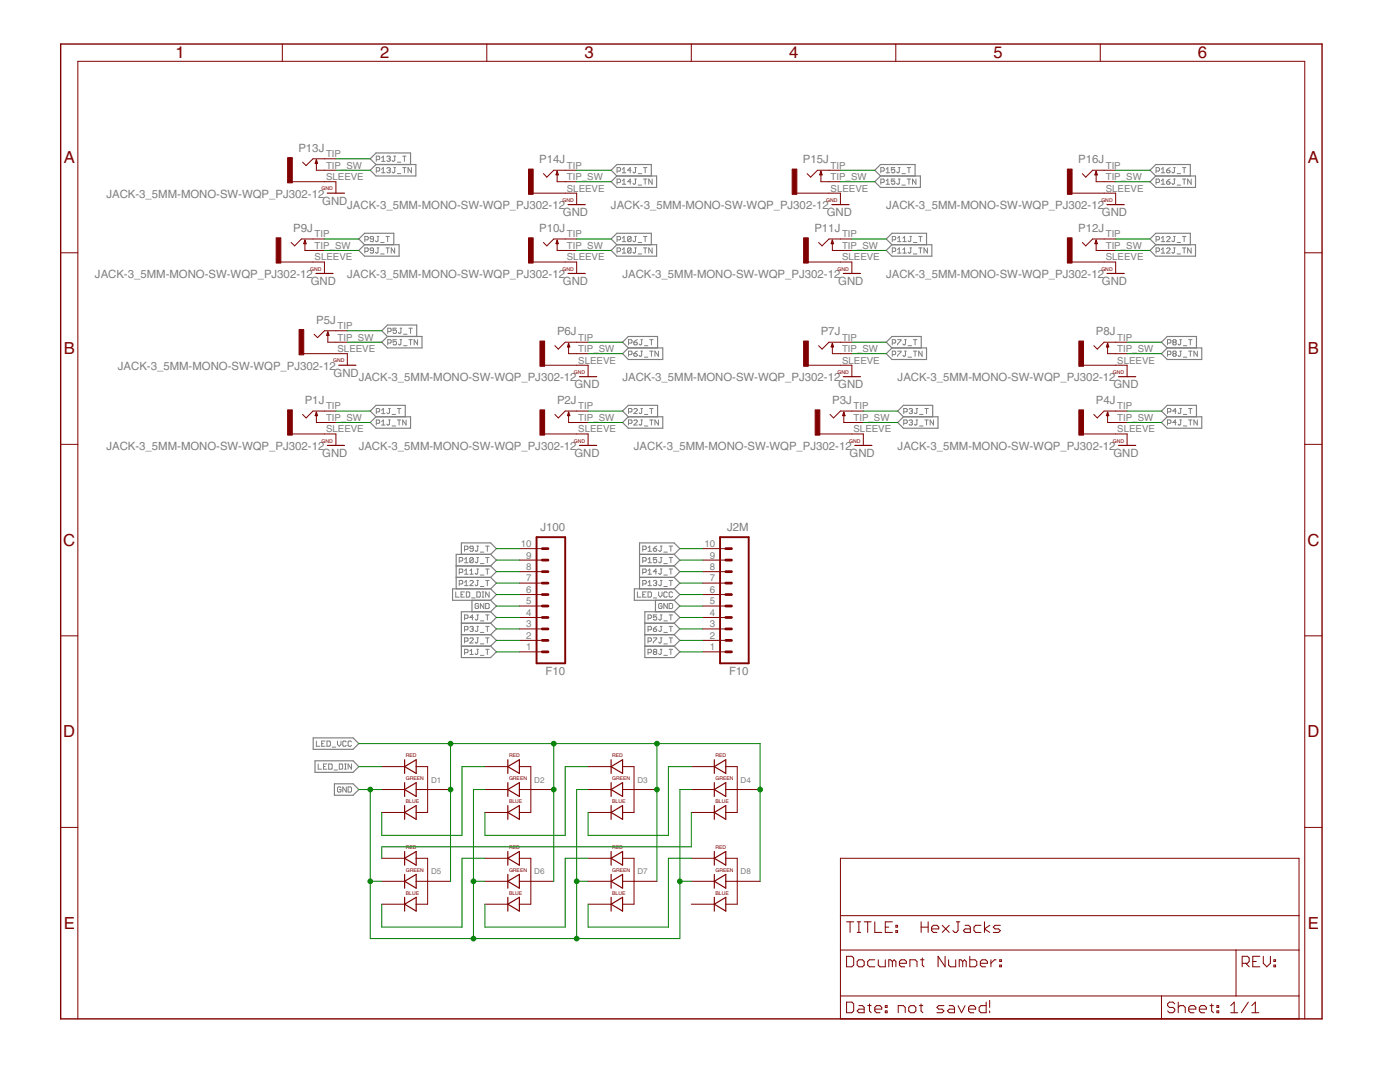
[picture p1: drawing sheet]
<?xml version="1.0" encoding="utf-8"?>
<!DOCTYPE eagle SYSTEM "eagle.dtd">
<!--
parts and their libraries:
PatternAgents-Beautify: License : http://creativecommons.org/licenses/by-sa/3.0
(Creative Commons 3.0)
-->
<eagle version="6.6.0">
<drawing>
<settings>
<setting alwaysvectorfont="no"/>
<setting verticaltext="up"/>
</settings>
<grid distance="0.1" unitdist="inch" unit="inch" style="lines" multiple="1" display="no" altdistance="0.01" altunitdist="inch" altunit="inch"/>
<schematic xreflabel="%F%N/%S.%C%R" xrefpart="/%S.%C%R">
<libraries>
<library name="PatternAgents-Beautify">
<symbols>
<symbol name="FRAME_ASIZE_LANDSCAPE">
<frame x1="0" y1="0" x2="279.4" y2="215.9" columns="6" rows="5" layer="94" border-bottom="no"/>
</symbol>
<symbol name="TITLE_SECTION">
<wire x1="0" y1="0" x2="71.12" y2="0" width="0.1016" layer="94"/>
<wire x1="101.6" y1="15.24" x2="87.63" y2="15.24" width="0.1016" layer="94"/>
<wire x1="0" y1="0" x2="0" y2="5.08" width="0.1016" layer="94"/>
<wire x1="0" y1="5.08" x2="71.12" y2="5.08" width="0.1016" layer="94"/>
<wire x1="0" y1="5.08" x2="0" y2="15.24" width="0.1016" layer="94"/>
<wire x1="101.6" y1="15.24" x2="101.6" y2="5.08" width="0.1016" layer="94"/>
<wire x1="71.12" y1="5.08" x2="71.12" y2="0" width="0.1016" layer="94"/>
<wire x1="71.12" y1="5.08" x2="87.63" y2="5.08" width="0.1016" layer="94"/>
<wire x1="71.12" y1="0" x2="101.6" y2="0" width="0.1016" layer="94"/>
<wire x1="87.63" y1="15.24" x2="87.63" y2="5.08" width="0.1016" layer="94"/>
<wire x1="87.63" y1="15.24" x2="0" y2="15.24" width="0.1016" layer="94"/>
<wire x1="87.63" y1="5.08" x2="101.6" y2="5.08" width="0.1016" layer="94"/>
<wire x1="101.6" y1="5.08" x2="101.6" y2="0" width="0.1016" layer="94"/>
<wire x1="0" y1="15.24" x2="0" y2="22.86" width="0.1016" layer="94"/>
<wire x1="101.6" y1="35.56" x2="0" y2="35.56" width="0.1016" layer="94"/>
<wire x1="101.6" y1="35.56" x2="101.6" y2="22.86" width="0.1016" layer="94"/>
<wire x1="0" y1="22.86" x2="101.6" y2="22.86" width="0.1016" layer="94"/>
<wire x1="0" y1="22.86" x2="0" y2="35.56" width="0.1016" layer="94"/>
<wire x1="101.6" y1="22.86" x2="101.6" y2="15.24" width="0.1016" layer="94"/>
<text x="1.27" y="1.27" size="2.54" layer="94" font="vector">Date:</text>
<text x="12.7" y="1.27" size="2.54" layer="94" font="vector">&gt;LAST_DATE_TIME</text>
<text x="72.39" y="1.27" size="2.54" layer="94" font="vector">Sheet:</text>
<text x="86.36" y="1.27" size="2.54" layer="94" font="vector">&gt;SHEET</text>
<text x="88.9" y="11.43" size="2.54" layer="94" font="vector">REV:</text>
<text x="1.27" y="19.05" size="2.54" layer="94" font="vector">TITLE:</text>
<text x="1.27" y="11.43" size="2.54" layer="94" font="vector">Document Number:</text>
<text x="17.78" y="19.05" size="2.54" layer="94" font="vector">&gt;DRAWING_NAME</text>
</symbol>
<symbol name="GND">
<wire x1="-1.905" y1="-2.54" x2="1.905" y2="-2.54" width="0.254" layer="94"/>
<text x="-2.54" y="-5.08" size="1.778" layer="96">&gt;VALUE</text>
<pin name="GND" x="0" y="0" visible="off" length="short" direction="sup" rot="R270"/>
<text x="0.635" y="-1.905" size="0.8128" layer="94">GND</text>
</symbol>
</symbols>
<devicesets>
<deviceset name="FRAME_ASIZE_LANDSCAPE" prefix="FRAME" uservalue="yes">
<gates>
<gate name="G$1" symbol="FRAME_ASIZE_LANDSCAPE" x="0" y="0" addlevel="always"/>
<gate name="G$2" symbol="TITLE_SECTION" x="172.72" y="0"/>
</gates>
<devices>
<device name="">
<technologies>
<technology name=""/>
</technologies>
</device>
</devices>
</deviceset>
<deviceset name="GND">
<gates>
<gate name="G$1" symbol="GND" x="0" y="0"/>
</gates>
<devices>
<device name="">
<technologies>
<technology name=""/>
</technologies>
</device>
</devices>
</deviceset>
</devicesets>
</library>
<library name="oXo_Connectors">
<symbols>
<symbol name="M10">
<wire x1="6.35" y1="-20.32" x2="0" y2="-20.32" width="0.4064" layer="94"/>
<wire x1="3.81" y1="-12.7" x2="5.08" y2="-12.7" width="0.6096" layer="94"/>
<wire x1="3.81" y1="-15.24" x2="5.08" y2="-15.24" width="0.6096" layer="94"/>
<wire x1="3.81" y1="-17.78" x2="5.08" y2="-17.78" width="0.6096" layer="94"/>
<wire x1="0" y1="7.62" x2="0" y2="-20.32" width="0.4064" layer="94"/>
<wire x1="6.35" y1="-20.32" x2="6.35" y2="7.62" width="0.4064" layer="94"/>
<wire x1="0" y1="7.62" x2="6.35" y2="7.62" width="0.4064" layer="94"/>
<wire x1="3.81" y1="-7.62" x2="5.08" y2="-7.62" width="0.6096" layer="94"/>
<wire x1="3.81" y1="-10.16" x2="5.08" y2="-10.16" width="0.6096" layer="94"/>
<wire x1="3.81" y1="-5.08" x2="5.08" y2="-5.08" width="0.6096" layer="94"/>
<wire x1="3.81" y1="-2.54" x2="5.08" y2="-2.54" width="0.6096" layer="94"/>
<wire x1="3.81" y1="0" x2="5.08" y2="0" width="0.6096" layer="94"/>
<wire x1="3.81" y1="2.54" x2="5.08" y2="2.54" width="0.6096" layer="94"/>
<wire x1="3.81" y1="5.08" x2="5.08" y2="5.08" width="0.6096" layer="94"/>
<text x="0" y="-22.86" size="1.778" layer="96">&gt;VALUE</text>
<text x="0" y="8.89" size="1.778" layer="95">&gt;NAME</text>
<pin name="1" x="10.16" y="-17.78" visible="pad" length="middle" direction="pas" swaplevel="1" rot="R180"/>
<pin name="2" x="10.16" y="-15.24" visible="pad" length="middle" direction="pas" swaplevel="1" rot="R180"/>
<pin name="3" x="10.16" y="-12.7" visible="pad" length="middle" direction="pas" swaplevel="1" rot="R180"/>
<pin name="4" x="10.16" y="-10.16" visible="pad" length="middle" direction="pas" swaplevel="1" rot="R180"/>
<pin name="5" x="10.16" y="-7.62" visible="pad" length="middle" direction="pas" swaplevel="1" rot="R180"/>
<pin name="6" x="10.16" y="-5.08" visible="pad" length="middle" direction="pas" swaplevel="1" rot="R180"/>
<pin name="7" x="10.16" y="-2.54" visible="pad" length="middle" direction="pas" swaplevel="1" rot="R180"/>
<pin name="8" x="10.16" y="0" visible="pad" length="middle" direction="pas" swaplevel="1" rot="R180"/>
<pin name="9" x="10.16" y="2.54" visible="pad" length="middle" direction="pas" swaplevel="1" rot="R180"/>
<pin name="10" x="10.16" y="5.08" visible="pad" length="middle" direction="pas" swaplevel="1" rot="R180"/>
</symbol>
<symbol name="TS-JACK-SW">
<wire x1="-2.54" y1="-2.54" x2="4.572" y2="-2.54" width="0.1524" layer="94"/>
<wire x1="-2.54" y1="0" x2="-0.762" y2="0" width="0.1524" layer="94"/>
<wire x1="-0.762" y1="0" x2="-0.762" y2="2.286" width="0.1524" layer="94"/>
<wire x1="-0.508" y1="1.524" x2="-0.762" y2="2.286" width="0.254" layer="94"/>
<wire x1="-0.762" y1="2.286" x2="-1.016" y2="1.524" width="0.254" layer="94"/>
<wire x1="-1.016" y1="1.524" x2="-0.508" y2="1.524" width="0.254" layer="94"/>
<wire x1="-2.54" y1="2.54" x2="0" y2="2.54" width="0.1524" layer="94"/>
<wire x1="0" y1="2.54" x2="1.524" y2="1.016" width="0.1524" layer="94"/>
<wire x1="1.524" y1="1.016" x2="2.286" y2="1.778" width="0.1524" layer="94"/>
<text x="-2.54" y="4.064" size="1.778" layer="95">&gt;NAME</text>
<text x="-2.54" y="-6.096" size="1.778" layer="96">&gt;VALUE</text>
<rectangle x1="2.286" y1="-0.508" x2="7.874" y2="0.508" layer="94" rot="R90"/>
<pin name="SLEEVE" x="-5.08" y="-2.54" visible="pad" length="short" direction="pas"/>
<pin name="TIP" x="-5.08" y="2.54" visible="pad" length="short" direction="pas"/>
<pin name="TIP_SW" x="-5.08" y="0" visible="pad" length="short" direction="pas"/>
</symbol>
</symbols>
<devicesets>
<deviceset name="M10" prefix="JP" uservalue="yes">
<gates>
<gate name="G$1" symbol="M10" x="0" y="7.62"/>
</gates>
<devices>
<device name="SILK_FEMALE_PTH" package="1X10_OCTO">
<connects>
<connect gate="G$1" pin="1" pad="1"/>
<connect gate="G$1" pin="10" pad="10"/>
<connect gate="G$1" pin="2" pad="2"/>
<connect gate="G$1" pin="3" pad="3"/>
<connect gate="G$1" pin="4" pad="4"/>
<connect gate="G$1" pin="5" pad="5"/>
<connect gate="G$1" pin="6" pad="6"/>
<connect gate="G$1" pin="7" pad="7"/>
<connect gate="G$1" pin="8" pad="8"/>
<connect gate="G$1" pin="9" pad="9"/>
</connects>
<technologies>
<technology name="">
<attribute name="PROD_ID" value="CONN-11563"/>
</technology>
</technologies>
</device>
<device name="2MM" package="1X10-2MM">
<connects>
<connect gate="G$1" pin="1" pad="1"/>
<connect gate="G$1" pin="10" pad="10"/>
<connect gate="G$1" pin="2" pad="2"/>
<connect gate="G$1" pin="3" pad="3"/>
<connect gate="G$1" pin="4" pad="4"/>
<connect gate="G$1" pin="5" pad="5"/>
<connect gate="G$1" pin="6" pad="6"/>
<connect gate="G$1" pin="7" pad="7"/>
<connect gate="G$1" pin="8" pad="8"/>
<connect gate="G$1" pin="9" pad="9"/>
</connects>
<technologies>
<technology name=""/>
</technologies>
</device>
<device name="2MMSMD" package="1X10-2MM-SMD">
<connects>
<connect gate="G$1" pin="1" pad="1"/>
<connect gate="G$1" pin="10" pad="10"/>
<connect gate="G$1" pin="2" pad="2"/>
<connect gate="G$1" pin="3" pad="3"/>
<connect gate="G$1" pin="4" pad="4"/>
<connect gate="G$1" pin="5" pad="5"/>
<connect gate="G$1" pin="6" pad="6"/>
<connect gate="G$1" pin="7" pad="7"/>
<connect gate="G$1" pin="8" pad="8"/>
<connect gate="G$1" pin="9" pad="9"/>
</connects>
<technologies>
<technology name=""/>
</technologies>
</device>
<device name="LOCK" package="1X10_LOCK">
<connects>
<connect gate="G$1" pin="1" pad="1"/>
<connect gate="G$1" pin="10" pad="10"/>
<connect gate="G$1" pin="2" pad="2"/>
<connect gate="G$1" pin="3" pad="3"/>
<connect gate="G$1" pin="4" pad="4"/>
<connect gate="G$1" pin="5" pad="5"/>
<connect gate="G$1" pin="6" pad="6"/>
<connect gate="G$1" pin="7" pad="7"/>
<connect gate="G$1" pin="8" pad="8"/>
<connect gate="G$1" pin="9" pad="9"/>
</connects>
<technologies>
<technology name=""/>
</technologies>
</device>
<device name="LOCK_LONGPADS" package="1X10_LOCK_LONGPADS">
<connects>
<connect gate="G$1" pin="1" pad="1"/>
<connect gate="G$1" pin="10" pad="10"/>
<connect gate="G$1" pin="2" pad="2"/>
<connect gate="G$1" pin="3" pad="3"/>
<connect gate="G$1" pin="4" pad="4"/>
<connect gate="G$1" pin="5" pad="5"/>
<connect gate="G$1" pin="6" pad="6"/>
<connect gate="G$1" pin="7" pad="7"/>
<connect gate="G$1" pin="8" pad="8"/>
<connect gate="G$1" pin="9" pad="9"/>
</connects>
<technologies>
<technology name=""/>
</technologies>
</device>
<device name="SMD_COMBO-FEMALE" package="1X10_SMD_COMBINED">
<connects>
<connect gate="G$1" pin="1" pad="1A 1B"/>
<connect gate="G$1" pin="10" pad="10A 10B"/>
<connect gate="G$1" pin="2" pad="2A 2B"/>
<connect gate="G$1" pin="3" pad="3A 3B"/>
<connect gate="G$1" pin="4" pad="4A 4B"/>
<connect gate="G$1" pin="5" pad="5A 5B"/>
<connect gate="G$1" pin="6" pad="6A 6B"/>
<connect gate="G$1" pin="7" pad="7A 7B"/>
<connect gate="G$1" pin="8" pad="8A 8B"/>
<connect gate="G$1" pin="9" pad="9A 9B"/>
</connects>
<technologies>
<technology name="">
<attribute name="PROD_ID" value="CONN-11219"/>
</technology>
</technologies>
</device>
<device name="SMD_MALE" package="1X10_SMD_MALE">
<connects>
<connect gate="G$1" pin="1" pad="1"/>
<connect gate="G$1" pin="10" pad="10"/>
<connect gate="G$1" pin="2" pad="2"/>
<connect gate="G$1" pin="3" pad="3"/>
<connect gate="G$1" pin="4" pad="4"/>
<connect gate="G$1" pin="5" pad="5"/>
<connect gate="G$1" pin="6" pad="6"/>
<connect gate="G$1" pin="7" pad="7"/>
<connect gate="G$1" pin="8" pad="8"/>
<connect gate="G$1" pin="9" pad="9"/>
</connects>
<technologies>
<technology name="">
<attribute name="PROD_ID" value="CONN-11291"/>
</technology>
</technologies>
</device>
<device name="NO_SILK_PTH_FEMALE" package="1X10_NO_SILK">
<connects>
<connect gate="G$1" pin="1" pad="1"/>
<connect gate="G$1" pin="10" pad="10"/>
<connect gate="G$1" pin="2" pad="2"/>
<connect gate="G$1" pin="3" pad="3"/>
<connect gate="G$1" pin="4" pad="4"/>
<connect gate="G$1" pin="5" pad="5"/>
<connect gate="G$1" pin="6" pad="6"/>
<connect gate="G$1" pin="7" pad="7"/>
<connect gate="G$1" pin="8" pad="8"/>
<connect gate="G$1" pin="9" pad="9"/>
</connects>
<technologies>
<technology name="">
<attribute name="PROD_ID" value="CONN-11563"/>
</technology>
</technologies>
</device>
</devices>
</deviceset>
<deviceset name="JACK-3_5MM-MONO-SW" prefix="PJ">
<gates>
<gate name="PJ" symbol="TS-JACK-SW" x="0" y="0"/>
</gates>
<devices>
<device name="-MJ_3502" package="MJ-3502">
<connects>
<connect gate="PJ" pin="SLEEVE" pad="SLEEVE"/>
<connect gate="PJ" pin="TIP" pad="TIP"/>
<connect gate="PJ" pin="TIP_SW" pad="TIP_SW"/>
</connects>
<technologies>
<technology name=""/>
</technologies>
</device>
<device name="-WQP_PJ302-12" package="WQP_PJ301M-12">
<connects>
<connect gate="PJ" pin="SLEEVE" pad="SLEEVE"/>
<connect gate="PJ" pin="TIP" pad="TIP"/>
<connect gate="PJ" pin="TIP_SW" pad="TIP_SW"/>
</connects>
<technologies>
<technology name=""/>
</technologies>
</device>
<device name="-ETHENVAR-PTH" package="ERTHENVAR_PTH">
<connects>
<connect gate="PJ" pin="SLEEVE" pad="SLEEVE SLEEVE2"/>
<connect gate="PJ" pin="TIP" pad="TIP"/>
<connect gate="PJ" pin="TIP_SW" pad="TIP_SW"/>
</connects>
<technologies>
<technology name=""/>
</technologies>
</device>
<device name="-ERTHENVAR-SLOT" package="ERTHENVAR_SLOT">
<connects>
<connect gate="PJ" pin="SLEEVE" pad="SLEEVE SLEEVE2"/>
<connect gate="PJ" pin="TIP" pad="TIP"/>
<connect gate="PJ" pin="TIP_SW" pad="TIP_SW"/>
</connects>
<technologies>
<technology name=""/>
</technologies>
</device>
<device name="-COMBO" package="WQP_PJ301M-COMBO">
<connects>
<connect gate="PJ" pin="SLEEVE" pad="1 SLEEVE"/>
<connect gate="PJ" pin="TIP" pad="2 TIP"/>
<connect gate="PJ" pin="TIP_SW" pad="3 TIP_SW"/>
</connects>
<technologies>
<technology name=""/>
</technologies>
</device>
<device name="-ALT" package="WQP_PJ301M_ALT">
<connects>
<connect gate="PJ" pin="SLEEVE" pad="SLEEVE"/>
<connect gate="PJ" pin="TIP" pad="TIP"/>
<connect gate="PJ" pin="TIP_SW" pad="TIP_SW"/>
</connects>
<technologies>
<technology name=""/>
</technologies>
</device>
</devices>
</deviceset>
</devicesets>
</library>
<library name="halcyonmod_Optoelectronics">
<symbols>
<symbol name="LED-RGB-CA">
<pin name="RED_CATHODE" x="-5.08" y="5.08" visible="off" length="middle"/>
<pin name="GREEN_CATHODE" x="-5.08" y="0" visible="off" length="middle"/>
<pin name="BLUE_CATHODE" x="-5.08" y="-5.08" visible="off" length="middle"/>
<pin name="ANODE" x="10.16" y="0" visible="off" length="middle" rot="R180"/>
<wire x1="2.54" y1="3.556" x2="2.54" y2="5.08" width="0.254" layer="94"/>
<wire x1="2.54" y1="5.08" x2="2.54" y2="6.604" width="0.254" layer="94"/>
<wire x1="2.54" y1="6.604" x2="0" y2="5.08" width="0.254" layer="94"/>
<wire x1="0" y1="5.08" x2="2.54" y2="3.556" width="0.254" layer="94"/>
<wire x1="0" y1="3.556" x2="0" y2="6.604" width="0.254" layer="94"/>
<wire x1="2.54" y1="-1.524" x2="2.54" y2="0" width="0.254" layer="94"/>
<wire x1="2.54" y1="0" x2="2.54" y2="1.524" width="0.254" layer="94"/>
<wire x1="2.54" y1="1.524" x2="0" y2="0" width="0.254" layer="94"/>
<wire x1="0" y1="0" x2="2.54" y2="-1.524" width="0.254" layer="94"/>
<wire x1="0" y1="-1.524" x2="0" y2="1.524" width="0.254" layer="94"/>
<wire x1="2.54" y1="-6.604" x2="2.54" y2="-5.08" width="0.254" layer="94"/>
<wire x1="2.54" y1="-5.08" x2="2.54" y2="-3.556" width="0.254" layer="94"/>
<wire x1="2.54" y1="-3.556" x2="0" y2="-5.08" width="0.254" layer="94"/>
<wire x1="0" y1="-5.08" x2="2.54" y2="-6.604" width="0.254" layer="94"/>
<wire x1="0" y1="-6.604" x2="0" y2="-3.556" width="0.254" layer="94"/>
<wire x1="2.54" y1="-5.08" x2="5.08" y2="-5.08" width="0.1524" layer="94"/>
<wire x1="5.08" y1="-5.08" x2="5.08" y2="0" width="0.1524" layer="94"/>
<wire x1="5.08" y1="0" x2="5.08" y2="5.08" width="0.1524" layer="94"/>
<wire x1="5.08" y1="5.08" x2="2.54" y2="5.08" width="0.1524" layer="94"/>
<wire x1="5.08" y1="0" x2="2.54" y2="0" width="0.1524" layer="94"/>
<text x="0.254" y="7.112" size="0.8128" layer="94">RED</text>
<text x="0.254" y="2.032" size="0.8128" layer="94">GREEN</text>
<text x="0.254" y="-3.048" size="0.8128" layer="94">BLUE</text>
<text x="5.842" y="1.524" size="1.27" layer="95">&gt;NAME</text>
</symbol>
</symbols>
<devicesets>
<deviceset name="LED-RGB-CA-THRU" prefix="D">
<gates>
<gate name="G$1" symbol="LED-RGB-CA" x="0" y="0"/>
</gates>
<devices>
<device name="DIFFUSE" package="LED-RGB-THRU">
<connects>
<connect gate="G$1" pin="ANODE" pad="2"/>
<connect gate="G$1" pin="BLUE_CATHODE" pad="4"/>
<connect gate="G$1" pin="GREEN_CATHODE" pad="3"/>
<connect gate="G$1" pin="RED_CATHODE" pad="1"/>
</connects>
<technologies>
<technology name="">
<attribute name="PROD_ID" value="DIO-10632"/>
</technology>
</technologies>
</device>
<device name="CLEAR" package="LED-RGB-THRU">
<connects>
<connect gate="G$1" pin="ANODE" pad="2"/>
<connect gate="G$1" pin="BLUE_CATHODE" pad="4"/>
<connect gate="G$1" pin="GREEN_CATHODE" pad="3"/>
<connect gate="G$1" pin="RED_CATHODE" pad="1"/>
</connects>
<technologies>
<technology name="">
<attribute name="PROD_ID" value="DIO-10631"/>
</technology>
</technologies>
</device>
</devices>
</deviceset>
</devicesets>
</library>
</libraries>
<attributes>
</attributes>
<variantdefs>
</variantdefs>
<classes>
<class number="0" name="default" width="0" drill="0">
</class>
</classes>
<parts>
<part name="FRAME1" library="PatternAgents-Beautify" deviceset="FRAME_ASIZE_LANDSCAPE" device=""/>
<part name="J100" library="oXo_Connectors" deviceset="M10" device="SILK_FEMALE_PTH" value="F10"/>
<part name="J2M" library="oXo_Connectors" deviceset="M10" device="SILK_FEMALE_PTH" value="F10"/>
<part name="P1J" library="oXo_Connectors" deviceset="JACK-3_5MM-MONO-SW" device="-WQP_PJ302-12" value="JACK-3_5MM-MONO-SW-WQP_PJ302-12"/>
<part name="U$2" library="PatternAgents-Beautify" deviceset="GND" device=""/>
<part name="P2J" library="oXo_Connectors" deviceset="JACK-3_5MM-MONO-SW" device="-WQP_PJ302-12" value="JACK-3_5MM-MONO-SW-WQP_PJ302-12"/>
<part name="U$1" library="PatternAgents-Beautify" deviceset="GND" device=""/>
<part name="P3J" library="oXo_Connectors" deviceset="JACK-3_5MM-MONO-SW" device="-WQP_PJ302-12" value="JACK-3_5MM-MONO-SW-WQP_PJ302-12"/>
<part name="U$3" library="PatternAgents-Beautify" deviceset="GND" device=""/>
<part name="P4J" library="oXo_Connectors" deviceset="JACK-3_5MM-MONO-SW" device="-WQP_PJ302-12" value="JACK-3_5MM-MONO-SW-WQP_PJ302-12"/>
<part name="U$4" library="PatternAgents-Beautify" deviceset="GND" device=""/>
<part name="P5J" library="oXo_Connectors" deviceset="JACK-3_5MM-MONO-SW" device="-WQP_PJ302-12" value="JACK-3_5MM-MONO-SW-WQP_PJ302-12"/>
<part name="U$5" library="PatternAgents-Beautify" deviceset="GND" device=""/>
<part name="P6J" library="oXo_Connectors" deviceset="JACK-3_5MM-MONO-SW" device="-WQP_PJ302-12" value="JACK-3_5MM-MONO-SW-WQP_PJ302-12"/>
<part name="U$6" library="PatternAgents-Beautify" deviceset="GND" device=""/>
<part name="P7J" library="oXo_Connectors" deviceset="JACK-3_5MM-MONO-SW" device="-WQP_PJ302-12" value="JACK-3_5MM-MONO-SW-WQP_PJ302-12"/>
<part name="U$7" library="PatternAgents-Beautify" deviceset="GND" device=""/>
<part name="P8J" library="oXo_Connectors" deviceset="JACK-3_5MM-MONO-SW" device="-WQP_PJ302-12" value="JACK-3_5MM-MONO-SW-WQP_PJ302-12"/>
<part name="U$8" library="PatternAgents-Beautify" deviceset="GND" device=""/>
<part name="P9J" library="oXo_Connectors" deviceset="JACK-3_5MM-MONO-SW" device="-WQP_PJ302-12" value="JACK-3_5MM-MONO-SW-WQP_PJ302-12"/>
<part name="U$9" library="PatternAgents-Beautify" deviceset="GND" device=""/>
<part name="P10J" library="oXo_Connectors" deviceset="JACK-3_5MM-MONO-SW" device="-WQP_PJ302-12" value="JACK-3_5MM-MONO-SW-WQP_PJ302-12"/>
<part name="U$10" library="PatternAgents-Beautify" deviceset="GND" device=""/>
<part name="P11J" library="oXo_Connectors" deviceset="JACK-3_5MM-MONO-SW" device="-WQP_PJ302-12" value="JACK-3_5MM-MONO-SW-WQP_PJ302-12"/>
<part name="U$11" library="PatternAgents-Beautify" deviceset="GND" device=""/>
<part name="P12J" library="oXo_Connectors" deviceset="JACK-3_5MM-MONO-SW" device="-WQP_PJ302-12" value="JACK-3_5MM-MONO-SW-WQP_PJ302-12"/>
<part name="U$12" library="PatternAgents-Beautify" deviceset="GND" device=""/>
<part name="P13J" library="oXo_Connectors" deviceset="JACK-3_5MM-MONO-SW" device="-WQP_PJ302-12" value="JACK-3_5MM-MONO-SW-WQP_PJ302-12"/>
<part name="U$13" library="PatternAgents-Beautify" deviceset="GND" device=""/>
<part name="P14J" library="oXo_Connectors" deviceset="JACK-3_5MM-MONO-SW" device="-WQP_PJ302-12" value="JACK-3_5MM-MONO-SW-WQP_PJ302-12"/>
<part name="U$14" library="PatternAgents-Beautify" deviceset="GND" device=""/>
<part name="P15J" library="oXo_Connectors" deviceset="JACK-3_5MM-MONO-SW" device="-WQP_PJ302-12" value="JACK-3_5MM-MONO-SW-WQP_PJ302-12"/>
<part name="U$15" library="PatternAgents-Beautify" deviceset="GND" device=""/>
<part name="P16J" library="oXo_Connectors" deviceset="JACK-3_5MM-MONO-SW" device="-WQP_PJ302-12" value="JACK-3_5MM-MONO-SW-WQP_PJ302-12"/>
<part name="U$16" library="PatternAgents-Beautify" deviceset="GND" device=""/>
<part name="D4" library="halcyonmod_Optoelectronics" deviceset="LED-RGB-CA-THRU" device="CLEAR"/>
<part name="D1" library="halcyonmod_Optoelectronics" deviceset="LED-RGB-CA-THRU" device="CLEAR"/>
<part name="D2" library="halcyonmod_Optoelectronics" deviceset="LED-RGB-CA-THRU" device="CLEAR"/>
<part name="D3" library="halcyonmod_Optoelectronics" deviceset="LED-RGB-CA-THRU" device="CLEAR"/>
<part name="D5" library="halcyonmod_Optoelectronics" deviceset="LED-RGB-CA-THRU" device="CLEAR"/>
<part name="D6" library="halcyonmod_Optoelectronics" deviceset="LED-RGB-CA-THRU" device="CLEAR"/>
<part name="D7" library="halcyonmod_Optoelectronics" deviceset="LED-RGB-CA-THRU" device="CLEAR"/>
<part name="D8" library="halcyonmod_Optoelectronics" deviceset="LED-RGB-CA-THRU" device="CLEAR"/>
</parts>
<sheets>
<sheet>
<plain>
</plain>
<instances>
<instance part="FRAME1" gate="G$2" x="172.72" y="0"/>
<instance part="FRAME1" gate="G$1" x="0" y="0"/>
<instance part="J100" gate="G$1" x="111.76" y="99.06" rot="MR0"/>
<instance part="J2M" gate="G$1" x="152.4" y="99.06" rot="MR0"/>
<instance part="P1J" gate="PJ" x="55.88" y="132.08" rot="MR0"/>
<instance part="U$2" gate="G$1" x="60.96" y="129.54" rot="MR0"/>
<instance part="P2J" gate="PJ" x="111.76" y="132.08" rot="MR0"/>
<instance part="U$1" gate="G$1" x="116.84" y="129.54" rot="MR0"/>
<instance part="P3J" gate="PJ" x="172.72" y="132.08" rot="MR0"/>
<instance part="U$3" gate="G$1" x="177.8" y="129.54" rot="MR0"/>
<instance part="P4J" gate="PJ" x="231.14" y="132.08" rot="MR0"/>
<instance part="U$4" gate="G$1" x="236.22" y="129.54" rot="MR0"/>
<instance part="P5J" gate="PJ" x="58.42" y="149.86" rot="MR0"/>
<instance part="U$5" gate="G$1" x="63.5" y="147.32" rot="MR0"/>
<instance part="P6J" gate="PJ" x="111.76" y="147.32" rot="MR0"/>
<instance part="U$6" gate="G$1" x="116.84" y="144.78" rot="MR0"/>
<instance part="P7J" gate="PJ" x="170.18" y="147.32" rot="MR0"/>
<instance part="U$7" gate="G$1" x="175.26" y="144.78" rot="MR0"/>
<instance part="P8J" gate="PJ" x="231.14" y="147.32" rot="MR0"/>
<instance part="U$8" gate="G$1" x="236.22" y="144.78" rot="MR0"/>
<instance part="P9J" gate="PJ" x="53.34" y="170.18" rot="MR0"/>
<instance part="U$9" gate="G$1" x="58.42" y="167.64" rot="MR0"/>
<instance part="P10J" gate="PJ" x="109.22" y="170.18" rot="MR0"/>
<instance part="U$10" gate="G$1" x="114.3" y="167.64" rot="MR0"/>
<instance part="P11J" gate="PJ" x="170.18" y="170.18" rot="MR0"/>
<instance part="U$11" gate="G$1" x="175.26" y="167.64" rot="MR0"/>
<instance part="P12J" gate="PJ" x="228.6" y="170.18" rot="MR0"/>
<instance part="U$12" gate="G$1" x="233.68" y="167.64" rot="MR0"/>
<instance part="P13J" gate="PJ" x="55.88" y="187.96" rot="MR0"/>
<instance part="U$13" gate="G$1" x="60.96" y="185.42" rot="MR0"/>
<instance part="P14J" gate="PJ" x="109.22" y="185.42" rot="MR0"/>
<instance part="U$14" gate="G$1" x="114.3" y="182.88" rot="MR0"/>
<instance part="P15J" gate="PJ" x="167.64" y="185.42" rot="MR0"/>
<instance part="U$15" gate="G$1" x="172.72" y="182.88" rot="MR0"/>
<instance part="P16J" gate="PJ" x="228.6" y="185.42" rot="MR0"/>
<instance part="U$16" gate="G$1" x="233.68" y="182.88" rot="MR0"/>
<instance part="D4" gate="G$1" x="144.78" y="50.8"/>
<instance part="D1" gate="G$1" x="76.2" y="50.8"/>
<instance part="D2" gate="G$1" x="99.06" y="50.8"/>
<instance part="D3" gate="G$1" x="121.92" y="50.8"/>
<instance part="D5" gate="G$1" x="76.2" y="30.48"/>
<instance part="D6" gate="G$1" x="99.06" y="30.48"/>
<instance part="D7" gate="G$1" x="121.92" y="30.48"/>
<instance part="D8" gate="G$1" x="144.78" y="30.48"/>
</instances>
<busses>
</busses>
<nets>
<net name="GND" class="0">
<segment>
<pinref part="P1J" gate="PJ" pin="SLEEVE"/>
<pinref part="U$2" gate="G$1" pin="GND"/>
</segment>
<segment>
<pinref part="P2J" gate="PJ" pin="SLEEVE"/>
<pinref part="U$1" gate="G$1" pin="GND"/>
</segment>
<segment>
<pinref part="P3J" gate="PJ" pin="SLEEVE"/>
<pinref part="U$3" gate="G$1" pin="GND"/>
</segment>
<segment>
<pinref part="P4J" gate="PJ" pin="SLEEVE"/>
<pinref part="U$4" gate="G$1" pin="GND"/>
</segment>
<segment>
<pinref part="P5J" gate="PJ" pin="SLEEVE"/>
<pinref part="U$5" gate="G$1" pin="GND"/>
</segment>
<segment>
<pinref part="P6J" gate="PJ" pin="SLEEVE"/>
<pinref part="U$6" gate="G$1" pin="GND"/>
</segment>
<segment>
<pinref part="P7J" gate="PJ" pin="SLEEVE"/>
<pinref part="U$7" gate="G$1" pin="GND"/>
</segment>
<segment>
<pinref part="P8J" gate="PJ" pin="SLEEVE"/>
<pinref part="U$8" gate="G$1" pin="GND"/>
</segment>
<segment>
<pinref part="P9J" gate="PJ" pin="SLEEVE"/>
<pinref part="U$9" gate="G$1" pin="GND"/>
</segment>
<segment>
<pinref part="P10J" gate="PJ" pin="SLEEVE"/>
<pinref part="U$10" gate="G$1" pin="GND"/>
</segment>
<segment>
<pinref part="P11J" gate="PJ" pin="SLEEVE"/>
<pinref part="U$11" gate="G$1" pin="GND"/>
</segment>
<segment>
<pinref part="P12J" gate="PJ" pin="SLEEVE"/>
<pinref part="U$12" gate="G$1" pin="GND"/>
</segment>
<segment>
<pinref part="P13J" gate="PJ" pin="SLEEVE"/>
<pinref part="U$13" gate="G$1" pin="GND"/>
</segment>
<segment>
<pinref part="P14J" gate="PJ" pin="SLEEVE"/>
<pinref part="U$14" gate="G$1" pin="GND"/>
</segment>
<segment>
<pinref part="P15J" gate="PJ" pin="SLEEVE"/>
<pinref part="U$15" gate="G$1" pin="GND"/>
</segment>
<segment>
<pinref part="P16J" gate="PJ" pin="SLEEVE"/>
<pinref part="U$16" gate="G$1" pin="GND"/>
</segment>
<segment>
<pinref part="D1" gate="G$1" pin="GREEN_CATHODE"/>
<wire x1="71.12" y1="50.8" x2="68.58" y2="50.8" width="0.1524" layer="91"/>
<label x="66.04" y="50.8" size="1.27" layer="95" font="vector" ratio="10" rot="R180" xref="yes"/>
<wire x1="68.58" y1="50.8" x2="66.04" y2="50.8" width="0.1524" layer="91"/>
<wire x1="68.58" y1="50.8" x2="68.58" y2="30.48" width="0.1524" layer="91"/>
<junction x="68.58" y="50.8"/>
<pinref part="D5" gate="G$1" pin="GREEN_CATHODE"/>
<wire x1="68.58" y1="30.48" x2="71.12" y2="30.48" width="0.1524" layer="91"/>
<wire x1="68.58" y1="30.48" x2="68.58" y2="17.78" width="0.1524" layer="91"/>
<junction x="68.58" y="30.48"/>
<wire x1="68.58" y1="17.78" x2="91.44" y2="17.78" width="0.1524" layer="91"/>
<wire x1="91.44" y1="17.78" x2="91.44" y2="30.48" width="0.1524" layer="91"/>
<pinref part="D2" gate="G$1" pin="GREEN_CATHODE"/>
<wire x1="91.44" y1="30.48" x2="91.44" y2="50.8" width="0.1524" layer="91"/>
<wire x1="91.44" y1="50.8" x2="93.98" y2="50.8" width="0.1524" layer="91"/>
<pinref part="D6" gate="G$1" pin="GREEN_CATHODE"/>
<wire x1="93.98" y1="30.48" x2="91.44" y2="30.48" width="0.1524" layer="91"/>
<junction x="91.44" y="30.48"/>
<wire x1="91.44" y1="17.78" x2="114.3" y2="17.78" width="0.1524" layer="91"/>
<wire x1="114.3" y1="17.78" x2="114.3" y2="30.48" width="0.1524" layer="91"/>
<junction x="91.44" y="17.78"/>
<pinref part="D7" gate="G$1" pin="GREEN_CATHODE"/>
<wire x1="114.3" y1="30.48" x2="116.84" y2="30.48" width="0.1524" layer="91"/>
<wire x1="114.3" y1="30.48" x2="114.3" y2="50.8" width="0.1524" layer="91"/>
<junction x="114.3" y="30.48"/>
<pinref part="D3" gate="G$1" pin="GREEN_CATHODE"/>
<wire x1="114.3" y1="50.8" x2="116.84" y2="50.8" width="0.1524" layer="91"/>
<wire x1="114.3" y1="17.78" x2="137.16" y2="17.78" width="0.1524" layer="91"/>
<junction x="114.3" y="17.78"/>
<wire x1="137.16" y1="17.78" x2="137.16" y2="30.48" width="0.1524" layer="91"/>
<pinref part="D4" gate="G$1" pin="GREEN_CATHODE"/>
<wire x1="137.16" y1="30.48" x2="137.16" y2="50.8" width="0.1524" layer="91"/>
<wire x1="137.16" y1="50.8" x2="139.7" y2="50.8" width="0.1524" layer="91"/>
<pinref part="D8" gate="G$1" pin="GREEN_CATHODE"/>
<wire x1="139.7" y1="30.48" x2="137.16" y2="30.48" width="0.1524" layer="91"/>
<junction x="137.16" y="30.48"/>
</segment>
<segment>
<wire x1="101.6" y1="91.44" x2="96.52" y2="91.44" width="0.1524" layer="91"/>
<label x="96.52" y="91.44" size="1.27" layer="95" font="vector" ratio="10" rot="MR0" xref="yes"/>
<pinref part="J100" gate="G$1" pin="5"/>
</segment>
<segment>
<wire x1="142.24" y1="91.44" x2="137.16" y2="91.44" width="0.1524" layer="91"/>
<label x="137.16" y="91.44" size="1.27" layer="95" font="vector" ratio="10" rot="MR0" xref="yes"/>
<pinref part="J2M" gate="G$1" pin="5"/>
</segment>
</net>
<net name="P1J_TN" class="0">
<segment>
<pinref part="P1J" gate="PJ" pin="TIP_SW"/>
<wire x1="60.96" y1="132.08" x2="68.58" y2="132.08" width="0.1524" layer="91"/>
<label x="68.58" y="132.08" size="1.27" layer="95" font="vector" ratio="10" rot="MR180" xref="yes"/>
</segment>
</net>
<net name="P2J_TN" class="0">
<segment>
<pinref part="P2J" gate="PJ" pin="TIP_SW"/>
<wire x1="116.84" y1="132.08" x2="124.46" y2="132.08" width="0.1524" layer="91"/>
<label x="124.46" y="132.08" size="1.27" layer="95" font="vector" ratio="10" rot="MR180" xref="yes"/>
</segment>
</net>
<net name="P4J_T" class="0">
<segment>
<pinref part="P4J" gate="PJ" pin="TIP"/>
<wire x1="236.22" y1="134.62" x2="243.84" y2="134.62" width="0.1524" layer="91"/>
<label x="243.84" y="134.62" size="1.27" layer="95" font="vector" ratio="10" rot="MR180" xref="yes"/>
</segment>
<segment>
<wire x1="101.6" y1="88.9" x2="96.52" y2="88.9" width="0.1524" layer="91"/>
<label x="96.52" y="88.9" size="1.27" layer="95" font="vector" ratio="10" rot="MR0" xref="yes"/>
<pinref part="J100" gate="G$1" pin="4"/>
</segment>
</net>
<net name="P3J_T" class="0">
<segment>
<pinref part="P3J" gate="PJ" pin="TIP"/>
<wire x1="177.8" y1="134.62" x2="185.42" y2="134.62" width="0.1524" layer="91"/>
<label x="185.42" y="134.62" size="1.27" layer="95" font="vector" ratio="10" rot="MR180" xref="yes"/>
</segment>
<segment>
<wire x1="101.6" y1="86.36" x2="96.52" y2="86.36" width="0.1524" layer="91"/>
<label x="96.52" y="86.36" size="1.27" layer="95" font="vector" ratio="10" rot="MR0" xref="yes"/>
<pinref part="J100" gate="G$1" pin="3"/>
</segment>
</net>
<net name="P2J_T" class="0">
<segment>
<pinref part="P2J" gate="PJ" pin="TIP"/>
<wire x1="116.84" y1="134.62" x2="124.46" y2="134.62" width="0.1524" layer="91"/>
<label x="124.46" y="134.62" size="1.27" layer="95" font="vector" ratio="10" rot="MR180" xref="yes"/>
</segment>
<segment>
<wire x1="101.6" y1="83.82" x2="96.52" y2="83.82" width="0.1524" layer="91"/>
<label x="96.52" y="83.82" size="1.27" layer="95" font="vector" ratio="10" rot="MR0" xref="yes"/>
<pinref part="J100" gate="G$1" pin="2"/>
</segment>
</net>
<net name="P1J_T" class="0">
<segment>
<pinref part="P1J" gate="PJ" pin="TIP"/>
<wire x1="60.96" y1="134.62" x2="68.58" y2="134.62" width="0.1524" layer="91"/>
<label x="68.58" y="134.62" size="1.27" layer="95" font="vector" ratio="10" rot="MR180" xref="yes"/>
</segment>
<segment>
<wire x1="101.6" y1="81.28" x2="96.52" y2="81.28" width="0.1524" layer="91"/>
<label x="96.52" y="81.28" size="1.27" layer="95" font="vector" ratio="10" rot="MR0" xref="yes"/>
<pinref part="J100" gate="G$1" pin="1"/>
</segment>
</net>
<net name="LED_DIN" class="0">
<segment>
<wire x1="101.6" y1="93.98" x2="96.52" y2="93.98" width="0.1524" layer="91"/>
<label x="96.52" y="93.98" size="1.27" layer="95" font="vector" ratio="10" rot="MR0" xref="yes"/>
<pinref part="J100" gate="G$1" pin="6"/>
</segment>
<segment>
<pinref part="D1" gate="G$1" pin="RED_CATHODE"/>
<wire x1="71.12" y1="55.88" x2="66.04" y2="55.88" width="0.1524" layer="91"/>
<label x="66.04" y="55.88" size="1.27" layer="95" font="vector" ratio="10" rot="R180" xref="yes"/>
</segment>
</net>
<net name="P16J_T" class="0">
<segment>
<wire x1="142.24" y1="104.14" x2="137.16" y2="104.14" width="0.1524" layer="91"/>
<label x="137.16" y="104.14" size="1.27" layer="95" font="vector" ratio="10" rot="MR0" xref="yes"/>
<pinref part="J2M" gate="G$1" pin="10"/>
</segment>
<segment>
<pinref part="P16J" gate="PJ" pin="TIP"/>
<wire x1="233.68" y1="187.96" x2="241.3" y2="187.96" width="0.1524" layer="91"/>
<label x="241.3" y="187.96" size="1.27" layer="95" font="vector" ratio="10" rot="MR180" xref="yes"/>
</segment>
</net>
<net name="LED_VCC" class="0">
<segment>
<wire x1="142.24" y1="93.98" x2="137.16" y2="93.98" width="0.1524" layer="91"/>
<label x="137.16" y="93.98" size="1.27" layer="95" font="vector" ratio="10" rot="MR0" xref="yes"/>
<pinref part="J2M" gate="G$1" pin="6"/>
</segment>
<segment>
<pinref part="D1" gate="G$1" pin="ANODE"/>
<wire x1="86.36" y1="50.8" x2="86.36" y2="60.96" width="0.1524" layer="91"/>
<pinref part="D2" gate="G$1" pin="ANODE"/>
<wire x1="86.36" y1="60.96" x2="109.22" y2="60.96" width="0.1524" layer="91"/>
<wire x1="109.22" y1="60.96" x2="109.22" y2="50.8" width="0.1524" layer="91"/>
<pinref part="D3" gate="G$1" pin="ANODE"/>
<wire x1="109.22" y1="60.96" x2="132.08" y2="60.96" width="0.1524" layer="91"/>
<wire x1="132.08" y1="60.96" x2="132.08" y2="50.8" width="0.1524" layer="91"/>
<junction x="109.22" y="60.96"/>
<pinref part="D4" gate="G$1" pin="ANODE"/>
<wire x1="132.08" y1="60.96" x2="154.94" y2="60.96" width="0.1524" layer="91"/>
<wire x1="154.94" y1="60.96" x2="154.94" y2="50.8" width="0.1524" layer="91"/>
<junction x="132.08" y="60.96"/>
<pinref part="D5" gate="G$1" pin="ANODE"/>
<wire x1="86.36" y1="50.8" x2="86.36" y2="30.48" width="0.1524" layer="91"/>
<junction x="86.36" y="50.8"/>
<pinref part="D6" gate="G$1" pin="ANODE"/>
<wire x1="109.22" y1="50.8" x2="109.22" y2="30.48" width="0.1524" layer="91"/>
<junction x="109.22" y="50.8"/>
<pinref part="D7" gate="G$1" pin="ANODE"/>
<wire x1="132.08" y1="50.8" x2="132.08" y2="30.48" width="0.1524" layer="91"/>
<junction x="132.08" y="50.8"/>
<pinref part="D8" gate="G$1" pin="ANODE"/>
<wire x1="154.94" y1="50.8" x2="154.94" y2="30.48" width="0.1524" layer="91"/>
<junction x="154.94" y="50.8"/>
<wire x1="86.36" y1="60.96" x2="66.04" y2="60.96" width="0.1524" layer="91"/>
<junction x="86.36" y="60.96"/>
<label x="66.04" y="60.96" size="1.27" layer="95" font="vector" ratio="10" rot="R180" xref="yes"/>
</segment>
</net>
<net name="P4J_TN" class="0">
<segment>
<pinref part="P4J" gate="PJ" pin="TIP_SW"/>
<wire x1="236.22" y1="132.08" x2="243.84" y2="132.08" width="0.1524" layer="91"/>
<label x="243.84" y="132.08" size="1.27" layer="95" font="vector" ratio="10" rot="MR180" xref="yes"/>
</segment>
</net>
<net name="P3J_TN" class="0">
<segment>
<pinref part="P3J" gate="PJ" pin="TIP_SW"/>
<wire x1="177.8" y1="132.08" x2="185.42" y2="132.08" width="0.1524" layer="91"/>
<label x="185.42" y="132.08" size="1.27" layer="95" font="vector" ratio="10" rot="MR180" xref="yes"/>
</segment>
</net>
<net name="P5J_T" class="0">
<segment>
<pinref part="P5J" gate="PJ" pin="TIP"/>
<wire x1="63.5" y1="152.4" x2="71.12" y2="152.4" width="0.1524" layer="91"/>
<label x="71.12" y="152.4" size="1.27" layer="95" font="vector" ratio="10" rot="MR180" xref="yes"/>
</segment>
<segment>
<wire x1="142.24" y1="88.9" x2="137.16" y2="88.9" width="0.1524" layer="91"/>
<label x="137.16" y="88.9" size="1.27" layer="95" font="vector" ratio="10" rot="MR0" xref="yes"/>
<pinref part="J2M" gate="G$1" pin="4"/>
</segment>
</net>
<net name="P5J_TN" class="0">
<segment>
<pinref part="P5J" gate="PJ" pin="TIP_SW"/>
<wire x1="63.5" y1="149.86" x2="71.12" y2="149.86" width="0.1524" layer="91"/>
<label x="71.12" y="149.86" size="1.27" layer="95" font="vector" ratio="10" rot="MR180" xref="yes"/>
</segment>
</net>
<net name="P6J_T" class="0">
<segment>
<pinref part="P6J" gate="PJ" pin="TIP"/>
<wire x1="116.84" y1="149.86" x2="124.46" y2="149.86" width="0.1524" layer="91"/>
<label x="124.46" y="149.86" size="1.27" layer="95" font="vector" ratio="10" rot="MR180" xref="yes"/>
</segment>
<segment>
<wire x1="142.24" y1="86.36" x2="137.16" y2="86.36" width="0.1524" layer="91"/>
<label x="137.16" y="86.36" size="1.27" layer="95" font="vector" ratio="10" rot="MR0" xref="yes"/>
<pinref part="J2M" gate="G$1" pin="3"/>
</segment>
</net>
<net name="P6J_TN" class="0">
<segment>
<pinref part="P6J" gate="PJ" pin="TIP_SW"/>
<wire x1="116.84" y1="147.32" x2="124.46" y2="147.32" width="0.1524" layer="91"/>
<label x="124.46" y="147.32" size="1.27" layer="95" font="vector" ratio="10" rot="MR180" xref="yes"/>
</segment>
</net>
<net name="P7J_T" class="0">
<segment>
<pinref part="P7J" gate="PJ" pin="TIP"/>
<wire x1="175.26" y1="149.86" x2="182.88" y2="149.86" width="0.1524" layer="91"/>
<label x="182.88" y="149.86" size="1.27" layer="95" font="vector" ratio="10" rot="MR180" xref="yes"/>
</segment>
<segment>
<wire x1="142.24" y1="83.82" x2="137.16" y2="83.82" width="0.1524" layer="91"/>
<label x="137.16" y="83.82" size="1.27" layer="95" font="vector" ratio="10" rot="MR0" xref="yes"/>
<pinref part="J2M" gate="G$1" pin="2"/>
</segment>
</net>
<net name="P7J_TN" class="0">
<segment>
<pinref part="P7J" gate="PJ" pin="TIP_SW"/>
<wire x1="175.26" y1="147.32" x2="182.88" y2="147.32" width="0.1524" layer="91"/>
<label x="182.88" y="147.32" size="1.27" layer="95" font="vector" ratio="10" rot="MR180" xref="yes"/>
</segment>
</net>
<net name="P8J_T" class="0">
<segment>
<pinref part="P8J" gate="PJ" pin="TIP"/>
<wire x1="236.22" y1="149.86" x2="243.84" y2="149.86" width="0.1524" layer="91"/>
<label x="243.84" y="149.86" size="1.27" layer="95" font="vector" ratio="10" rot="MR180" xref="yes"/>
</segment>
<segment>
<wire x1="142.24" y1="81.28" x2="137.16" y2="81.28" width="0.1524" layer="91"/>
<label x="137.16" y="81.28" size="1.27" layer="95" font="vector" ratio="10" rot="MR0" xref="yes"/>
<pinref part="J2M" gate="G$1" pin="1"/>
</segment>
</net>
<net name="P8J_TN" class="0">
<segment>
<pinref part="P8J" gate="PJ" pin="TIP_SW"/>
<wire x1="236.22" y1="147.32" x2="243.84" y2="147.32" width="0.1524" layer="91"/>
<label x="243.84" y="147.32" size="1.27" layer="95" font="vector" ratio="10" rot="MR180" xref="yes"/>
</segment>
</net>
<net name="P9J_T" class="0">
<segment>
<pinref part="P9J" gate="PJ" pin="TIP"/>
<wire x1="58.42" y1="172.72" x2="66.04" y2="172.72" width="0.1524" layer="91"/>
<label x="66.04" y="172.72" size="1.27" layer="95" font="vector" ratio="10" rot="MR180" xref="yes"/>
</segment>
<segment>
<pinref part="J100" gate="G$1" pin="10"/>
<wire x1="101.6" y1="104.14" x2="96.52" y2="104.14" width="0.1524" layer="91"/>
<label x="96.52" y="104.14" size="1.27" layer="95" font="vector" ratio="10" rot="R180" xref="yes"/>
</segment>
</net>
<net name="P9J_TN" class="0">
<segment>
<pinref part="P9J" gate="PJ" pin="TIP_SW"/>
<wire x1="58.42" y1="170.18" x2="66.04" y2="170.18" width="0.1524" layer="91"/>
<label x="66.04" y="170.18" size="1.27" layer="95" font="vector" ratio="10" rot="MR180" xref="yes"/>
</segment>
</net>
<net name="P10J_T" class="0">
<segment>
<pinref part="P10J" gate="PJ" pin="TIP"/>
<wire x1="114.3" y1="172.72" x2="121.92" y2="172.72" width="0.1524" layer="91"/>
<label x="121.92" y="172.72" size="1.27" layer="95" font="vector" ratio="10" rot="MR180" xref="yes"/>
</segment>
<segment>
<wire x1="101.6" y1="101.6" x2="96.52" y2="101.6" width="0.1524" layer="91"/>
<label x="96.52" y="101.6" size="1.27" layer="95" font="vector" ratio="10" rot="MR0" xref="yes"/>
<pinref part="J100" gate="G$1" pin="9"/>
</segment>
</net>
<net name="P10J_TN" class="0">
<segment>
<pinref part="P10J" gate="PJ" pin="TIP_SW"/>
<wire x1="114.3" y1="170.18" x2="121.92" y2="170.18" width="0.1524" layer="91"/>
<label x="121.92" y="170.18" size="1.27" layer="95" font="vector" ratio="10" rot="MR180" xref="yes"/>
</segment>
</net>
<net name="P11J_T" class="0">
<segment>
<pinref part="P11J" gate="PJ" pin="TIP"/>
<wire x1="175.26" y1="172.72" x2="182.88" y2="172.72" width="0.1524" layer="91"/>
<label x="182.88" y="172.72" size="1.27" layer="95" font="vector" ratio="10" rot="MR180" xref="yes"/>
</segment>
<segment>
<wire x1="101.6" y1="99.06" x2="96.52" y2="99.06" width="0.1524" layer="91"/>
<label x="96.52" y="99.06" size="1.27" layer="95" font="vector" ratio="10" rot="MR0" xref="yes"/>
<pinref part="J100" gate="G$1" pin="8"/>
</segment>
</net>
<net name="P11J_TN" class="0">
<segment>
<pinref part="P11J" gate="PJ" pin="TIP_SW"/>
<wire x1="175.26" y1="170.18" x2="182.88" y2="170.18" width="0.1524" layer="91"/>
<label x="182.88" y="170.18" size="1.27" layer="95" font="vector" ratio="10" rot="MR180" xref="yes"/>
</segment>
</net>
<net name="P12J_T" class="0">
<segment>
<pinref part="P12J" gate="PJ" pin="TIP"/>
<wire x1="233.68" y1="172.72" x2="241.3" y2="172.72" width="0.1524" layer="91"/>
<label x="241.3" y="172.72" size="1.27" layer="95" font="vector" ratio="10" rot="MR180" xref="yes"/>
</segment>
<segment>
<wire x1="101.6" y1="96.52" x2="96.52" y2="96.52" width="0.1524" layer="91"/>
<label x="96.52" y="96.52" size="1.27" layer="95" font="vector" ratio="10" rot="MR0" xref="yes"/>
<pinref part="J100" gate="G$1" pin="7"/>
</segment>
</net>
<net name="P12J_TN" class="0">
<segment>
<pinref part="P12J" gate="PJ" pin="TIP_SW"/>
<wire x1="233.68" y1="170.18" x2="241.3" y2="170.18" width="0.1524" layer="91"/>
<label x="241.3" y="170.18" size="1.27" layer="95" font="vector" ratio="10" rot="MR180" xref="yes"/>
</segment>
</net>
<net name="P13J_T" class="0">
<segment>
<pinref part="P13J" gate="PJ" pin="TIP"/>
<wire x1="60.96" y1="190.5" x2="68.58" y2="190.5" width="0.1524" layer="91"/>
<label x="68.58" y="190.5" size="1.27" layer="95" font="vector" ratio="10" rot="MR180" xref="yes"/>
</segment>
<segment>
<wire x1="142.24" y1="96.52" x2="137.16" y2="96.52" width="0.1524" layer="91"/>
<label x="137.16" y="96.52" size="1.27" layer="95" font="vector" ratio="10" rot="MR0" xref="yes"/>
<pinref part="J2M" gate="G$1" pin="7"/>
</segment>
</net>
<net name="P13J_TN" class="0">
<segment>
<pinref part="P13J" gate="PJ" pin="TIP_SW"/>
<wire x1="60.96" y1="187.96" x2="68.58" y2="187.96" width="0.1524" layer="91"/>
<label x="68.58" y="187.96" size="1.27" layer="95" font="vector" ratio="10" rot="MR180" xref="yes"/>
</segment>
</net>
<net name="P14J_T" class="0">
<segment>
<pinref part="P14J" gate="PJ" pin="TIP"/>
<wire x1="114.3" y1="187.96" x2="121.92" y2="187.96" width="0.1524" layer="91"/>
<label x="121.92" y="187.96" size="1.27" layer="95" font="vector" ratio="10" rot="MR180" xref="yes"/>
</segment>
<segment>
<wire x1="142.24" y1="99.06" x2="137.16" y2="99.06" width="0.1524" layer="91"/>
<label x="137.16" y="99.06" size="1.27" layer="95" font="vector" ratio="10" rot="MR0" xref="yes"/>
<pinref part="J2M" gate="G$1" pin="8"/>
</segment>
</net>
<net name="P14J_TN" class="0">
<segment>
<pinref part="P14J" gate="PJ" pin="TIP_SW"/>
<wire x1="114.3" y1="185.42" x2="121.92" y2="185.42" width="0.1524" layer="91"/>
<label x="121.92" y="185.42" size="1.27" layer="95" font="vector" ratio="10" rot="MR180" xref="yes"/>
</segment>
</net>
<net name="P15J_T" class="0">
<segment>
<pinref part="P15J" gate="PJ" pin="TIP"/>
<wire x1="172.72" y1="187.96" x2="180.34" y2="187.96" width="0.1524" layer="91"/>
<label x="180.34" y="187.96" size="1.27" layer="95" font="vector" ratio="10" rot="MR180" xref="yes"/>
</segment>
<segment>
<wire x1="142.24" y1="101.6" x2="137.16" y2="101.6" width="0.1524" layer="91"/>
<label x="137.16" y="101.6" size="1.27" layer="95" font="vector" ratio="10" rot="MR0" xref="yes"/>
<pinref part="J2M" gate="G$1" pin="9"/>
</segment>
</net>
<net name="P15J_TN" class="0">
<segment>
<pinref part="P15J" gate="PJ" pin="TIP_SW"/>
<wire x1="172.72" y1="185.42" x2="180.34" y2="185.42" width="0.1524" layer="91"/>
<label x="180.34" y="185.42" size="1.27" layer="95" font="vector" ratio="10" rot="MR180" xref="yes"/>
</segment>
</net>
<net name="P16J_TN" class="0">
<segment>
<pinref part="P16J" gate="PJ" pin="TIP_SW"/>
<wire x1="233.68" y1="185.42" x2="241.3" y2="185.42" width="0.1524" layer="91"/>
<label x="241.3" y="185.42" size="1.27" layer="95" font="vector" ratio="10" rot="MR180" xref="yes"/>
</segment>
</net>
<net name="N$1" class="0">
<segment>
<pinref part="D1" gate="G$1" pin="BLUE_CATHODE"/>
<wire x1="71.12" y1="45.72" x2="71.12" y2="40.64" width="0.1524" layer="91"/>
<wire x1="71.12" y1="40.64" x2="88.9" y2="40.64" width="0.1524" layer="91"/>
<wire x1="88.9" y1="40.64" x2="88.9" y2="55.88" width="0.1524" layer="91"/>
<pinref part="D2" gate="G$1" pin="RED_CATHODE"/>
<wire x1="88.9" y1="55.88" x2="93.98" y2="55.88" width="0.1524" layer="91"/>
</segment>
</net>
<net name="N$2" class="0">
<segment>
<pinref part="D2" gate="G$1" pin="BLUE_CATHODE"/>
<wire x1="93.98" y1="45.72" x2="93.98" y2="40.64" width="0.1524" layer="91"/>
<wire x1="93.98" y1="40.64" x2="111.76" y2="40.64" width="0.1524" layer="91"/>
<wire x1="111.76" y1="40.64" x2="111.76" y2="55.88" width="0.1524" layer="91"/>
<pinref part="D3" gate="G$1" pin="RED_CATHODE"/>
<wire x1="111.76" y1="55.88" x2="116.84" y2="55.88" width="0.1524" layer="91"/>
</segment>
</net>
<net name="N$3" class="0">
<segment>
<pinref part="D3" gate="G$1" pin="BLUE_CATHODE"/>
<wire x1="116.84" y1="45.72" x2="116.84" y2="40.64" width="0.1524" layer="91"/>
<wire x1="116.84" y1="40.64" x2="134.62" y2="40.64" width="0.1524" layer="91"/>
<wire x1="134.62" y1="40.64" x2="134.62" y2="55.88" width="0.1524" layer="91"/>
<pinref part="D4" gate="G$1" pin="RED_CATHODE"/>
<wire x1="134.62" y1="55.88" x2="139.7" y2="55.88" width="0.1524" layer="91"/>
</segment>
</net>
<net name="N$4" class="0">
<segment>
<pinref part="D4" gate="G$1" pin="BLUE_CATHODE"/>
<pinref part="D5" gate="G$1" pin="RED_CATHODE"/>
<wire x1="139.7" y1="38.1" x2="71.12" y2="38.1" width="0.1524" layer="91"/>
<wire x1="71.12" y1="38.1" x2="71.12" y2="35.56" width="0.1524" layer="91"/>
<wire x1="139.7" y1="38.1" x2="139.7" y2="45.72" width="0.1524" layer="91"/>
</segment>
</net>
<net name="N$5" class="0">
<segment>
<pinref part="D5" gate="G$1" pin="BLUE_CATHODE"/>
<wire x1="71.12" y1="25.4" x2="71.12" y2="20.32" width="0.1524" layer="91"/>
<wire x1="71.12" y1="20.32" x2="88.9" y2="20.32" width="0.1524" layer="91"/>
<wire x1="88.9" y1="20.32" x2="88.9" y2="35.56" width="0.1524" layer="91"/>
<pinref part="D6" gate="G$1" pin="RED_CATHODE"/>
<wire x1="88.9" y1="35.56" x2="93.98" y2="35.56" width="0.1524" layer="91"/>
</segment>
</net>
<net name="N$6" class="0">
<segment>
<pinref part="D6" gate="G$1" pin="BLUE_CATHODE"/>
<wire x1="93.98" y1="25.4" x2="93.98" y2="20.32" width="0.1524" layer="91"/>
<wire x1="93.98" y1="20.32" x2="111.76" y2="20.32" width="0.1524" layer="91"/>
<wire x1="111.76" y1="20.32" x2="111.76" y2="35.56" width="0.1524" layer="91"/>
<pinref part="D7" gate="G$1" pin="RED_CATHODE"/>
<wire x1="111.76" y1="35.56" x2="116.84" y2="35.56" width="0.1524" layer="91"/>
</segment>
</net>
<net name="N$7" class="0">
<segment>
<pinref part="D7" gate="G$1" pin="BLUE_CATHODE"/>
<wire x1="116.84" y1="25.4" x2="116.84" y2="20.32" width="0.1524" layer="91"/>
<wire x1="116.84" y1="20.32" x2="134.62" y2="20.32" width="0.1524" layer="91"/>
<wire x1="134.62" y1="20.32" x2="134.62" y2="35.56" width="0.1524" layer="91"/>
<pinref part="D8" gate="G$1" pin="RED_CATHODE"/>
<wire x1="134.62" y1="35.56" x2="139.7" y2="35.56" width="0.1524" layer="91"/>
</segment>
</net>
</nets>
</sheet>
</sheets>
</schematic>
</drawing>
</eagle>
